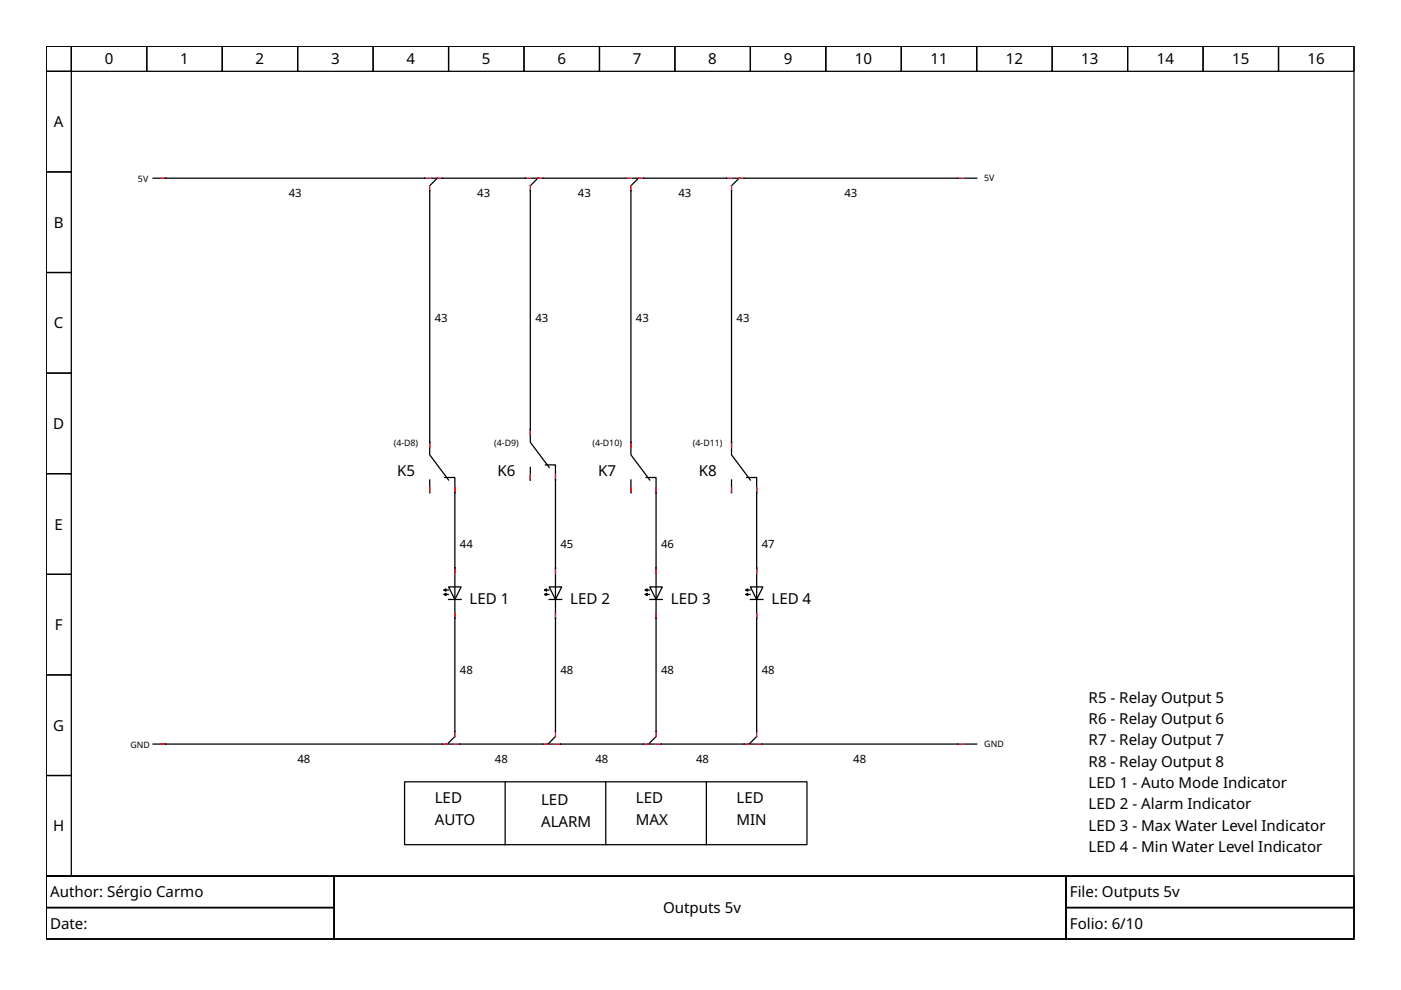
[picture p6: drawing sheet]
<svg xmlns="http://www.w3.org/2000/svg" width="297mm" height="210mm" viewBox="0 0 297 210" stroke-linecap="round" stroke-linejoin="round" font-family="sans-serif">
<g fill="none" stroke="#000" stroke-width=".27">
<path d="M9.8 9.8h277.3v176h-277.3zM9.8 9.8h5.3v5.3h-5.3zM9.8 15.1h5.3v21.4h-5.3zM15.1 9.8h16v5.3h-16zM31.1 9.8h16v5.3h-16zM47.1 9.8h16v5.3h-16zM63.1 9.8h16v5.3h-16zM79.1 9.8h16v5.3h-16zM95.1 9.8h16v5.3h-16zM111.1 9.8h16v5.3h-16zM127.1 9.8h16v5.3h-16zM143.1 9.8h16v5.3h-16z"/>
<path d="M159.1 9.8h16v5.3h-16zM175.1 9.8h16v5.3h-16zM191.1 9.8h16v5.3h-16zM207.1 9.8h16v5.3h-16zM223.1 9.8h16v5.3h-16zM239.1 9.8h16v5.3h-16zM255.1 9.8h16v5.3h-16zM271.1 9.8h16v5.3h-16zM9.8 36.5h5.3v21.3h-5.3zM32.5 37.8h57.5M91.4 37.8h1.6M92.7 37.8l-1.6 1.6"/>
<path d="M93.8 37.8h17.6M112.7 37.8h1.6M114 37.8l-1.6 1.6M115.1 37.8h17.6M134 37.8h1.6M135.4 37.8l-1.6 1.6M136.4 37.8h17.6M155.4 37.8h1.6M156.7 37.8l-1.6 1.6M157.8 37.8h45.3M204.4 37.8h2.7M9.8 57.8h5.3v21.3h-5.3z"/>
<path d="M91.1 40.5v55.9l4 5.4M112.4 40.5v53.3l4 5.3M133.8 40.5v55.9l4 5.4M155.1 40.5v55.9l4 5.4M9.8 79.1h5.3v21.3h-5.3zM112.4 99.1v2.7M115.6 98.6h2.2v56.5M9.8 100.4h5.3v21.4h-5.3zM91.1 101.8v2.6M94.3 101.2h2.1v53.9M133.8 101.8v2.6M137 101.2h2.1v53.9"/>
<path d="M155.1 101.8v2.6M158.3 101.2h2.1v53.9M9.8 121.8h5.3v21.3h-5.3zM94.6 126h.4M94.6 125.1h.4M95.1 124.4h2.7l-1.4 2.7zM95.1 127.1h2.7M115.9 126h.5M115.9 125.1h.5M116.4 124.4h2.7l-1.3 2.7zM116.4 127.1h2.7M137.2 126h.5"/>
<path d="M137.2 125.1h.5M137.8 124.4h2.6l-1.3 2.7zM137.8 127.1h2.6M158.6 126h.4M158.6 125.1h.4M159.1 124.4h2.7l-1.4 2.7zM159.1 127.1h2.7M9.8 143.1h5.3v21.3h-5.3zM32.5 157.8h61.3M94.6 157.8h1.6M96.4 156.2l-1.6 1.6M97.5 157.8h17.6"/>
<path d="M115.9 157.8h1.6M117.8 156.2l-1.6 1.6M118.8 157.8h17.6M137.2 157.8h1.6M139.1 156.2l-1.6 1.6M140.2 157.8h17.6M158.6 157.8h1.6M160.4 156.2l-1.6 1.6M161.5 157.8h41.6M204.4 157.8h2.7M9.8 164.4h5.3v21.4h-5.3zM85.8 165.8h85.3v13.3h-85.3z"/>
<path d="M107.1 165.8v13.3M128.4 165.8v13.3M149.8 165.8v13.3M9.8 185.8h277.3v13.3h-277.3zM9.8 185.8h61v6.6h-61zM9.8 192.4h61v6.7h-61zM70.8 185.8h155.2v13.3h-155.2zM226 185.8h61.1v6.6h-61.1zM226 192.4h61.1v6.7h-61.1z"/>
</g>
<g fill="none" stroke="#f00" stroke-width=".27">
<path d="M34.1 37.8h1M90 37.8h1.1M91.1 39.4v1.1M92.7 37.8h1.1M111.4 37.8h1M112.4 39.4v1.1M114 37.8h1.1M132.7 37.8h1.1M133.8 39.4v1.1M135.4 37.8h1M154 37.8h1.1M155.1 39.4v1.1"/>
<path d="M156.7 37.8h1.1M203.1 37.8h1.1M91.1 93.8v1M112.4 91.1v1.1M133.8 93.8v1M155.1 93.8v1M91.1 103.4v1M96.4 103.4v1M112.4 100.7v1.1M117.8 100.7v1.1M133.8 103.4v1M139.1 103.4v1"/>
<path d="M155.1 103.4v1M160.4 103.4v1M96.4 120.4v1.1M96.4 130v1.1M117.8 120.4v1.1M117.8 130v1.1M139.1 120.4v1.1M139.1 130v1.1M160.4 120.4v1.1M160.4 130v1.1M34.1 157.8h1M93.8 157.8h1"/>
<path d="M96.4 155.1v1.1M96.4 157.8h1.1M115.1 157.8h1.1M117.8 155.1v1.1M117.8 157.8h1M136.4 157.8h1.1M139.1 155.1v1.1M139.1 157.8h1.1M157.8 157.8h1M160.4 157.8h1.1M160.4 155.1v1.1M203.1 157.8h1.1"/>
</g>
<g fill="none" stroke="#00f" stroke-width=".27">
<path d="M35.1 37.8h.1M90 37.8h.1M93.8 37.8h.1M111.4 37.8h.1M115.1 37.8h.1M132.7 37.8h.1M136.4 37.8h.1M154 37.8h.1M157.8 37.8h.1M203.1 37.8h.1M91.1 40.5h.1M112.4 40.5h.1"/>
<path d="M133.8 40.5h.1M155.1 40.5h.1M91.1 93.8h.1M112.4 91.1h.1M133.8 93.8h.1M155.1 93.8h.1M91.1 104.4h.1M96.4 104.4h.1M112.4 101.8h.1M117.8 101.8h.1M133.8 104.4h.1M139.1 104.4h.1"/>
<path d="M155.1 104.4h.1M160.4 104.4h.1M96.4 120.4h.1M96.4 131.1h.1M117.8 120.4h.1M117.8 131.1h.1M139.1 120.4h.1M139.1 131.1h.1M160.4 120.4h.1M160.4 131.1h.1M35.1 157.8h.1M93.8 157.8h.1"/>
<path d="M96.4 155.1h.1M97.5 157.8h.1M115.1 157.8h.1M117.8 155.1h.1M118.8 157.8h.1M136.4 157.8h.1M139.1 155.1h.1M140.2 157.8h.1M157.8 157.8h.1M160.4 155.1h.1M161.5 157.8h.1M203.1 157.8h.1"/>
</g>
<path d="M94 125.1l.6-.3v.6zM94 126l.6-.2v.5zM115.4 125.1l.5-.3v.6zM115.4 126l.5-.2v.5zM136.7 125.1l.5-.3v.6zM136.7 126l.5-.2v.5zM158 125.1l.6-.3v.6zM158 126l.6-.2v.5z" fill="#000" stroke="#000" stroke-width=".21"/>
<g font-size="3.2">
<text x="22.2" y="13.7">0</text>
<text x="38.2" y="13.7">1</text>
<text x="54.2" y="13.7">2</text>
<text x="70.2" y="13.7">3</text>
<text x="86.2" y="13.7">4</text>
<text x="102.2" y="13.7">5</text>
<text x="118.2" y="13.7">6</text>
<text x="134.2" y="13.7">7</text>
<text x="150.2" y="13.7">8</text>
<text x="166.2" y="13.7">9</text>
<text x="181.3" y="13.7">10</text>
<text x="197.3" y="13.7">11</text>
<text x="213.3" y="13.7">12</text>
<text x="229.3" y="13.7">13</text>
<text x="245.2" y="13.7">14</text>
<text x="261.2" y="13.7">15</text>
<text x="277.2" y="13.7">16</text>
<text x="11.4" y="27">A</text>
<text x="11.4" y="48.3">B</text>
<text x="11.4" y="69.6">C</text>
<text x="11.3" y="91">D</text>
<text x="84.2" y="101">K5</text>
<text x="105.5" y="101">K6</text>
<text x="126.8" y="101">K7</text>
<text x="148.2" y="101">K8</text>
<text x="11.6" y="112.3">E</text>
<text x="99.6" y="128">LED 1</text>
<text x="120.9" y="128">LED 2</text>
<text x="142.2" y="128">LED 3</text>
<text x="163.6" y="128">LED 4</text>
<text x="11.6" y="133.6">F</text>
<text x="230.8" y="149">R5 - Relay Output 5</text>
<text x="11.3" y="155">G</text>
<text x="230.8" y="153.5">R6 - Relay Output 6</text>
<text x="230.8" y="158">R7 - Relay Output 7</text>
<text x="230.8" y="162.6">R8 - Relay Output 8</text>
<text x="230.8" y="167.1">LED 1 - Auto Mode Indicator</text>
<text x="92.2" y="170.3">LED</text>
<text x="114.7" y="170.7">LED</text>
<text x="134.8" y="170.3">LED</text>
<text x="156.2" y="170.3">LED</text>
<text x="230.8" y="171.6">LED 2 - Alarm Indicator</text>
<text x="11.3" y="176.3">H</text>
<text x="92.2" y="174.8">AUTO</text>
<text x="114.7" y="175.3">ALARM</text>
<text x="134.8" y="174.8">MAX</text>
<text x="156.2" y="174.8">MIN</text>
<text x="230.8" y="176.2">LED 3 - Max Water Level Indicator</text>
<text x="230.8" y="180.7">LED 4 - Min Water Level Indicator</text>
<text x="10.6" y="190.3">Author: Sérgio Carmo</text>
<text x="226.8" y="190.3">File: Outputs 5v</text>
<text x="10.6" y="197">Date:</text>
<text x="140.6" y="193.6">Outputs 5v</text>
<text x="226.8" y="197">Folio: 6/10</text>
</g>
<g font-size="2.4">
<text x="61.2" y="41.8">43</text>
<text x="101.2" y="41.8">43</text>
<text x="122.5" y="41.8">43</text>
<text x="143.9" y="41.8">43</text>
<text x="179.1" y="41.8">43</text>
<text x="92.2" y="68.2">43</text>
<text x="113.5" y="68.2">43</text>
<text x="134.8" y="68.2">43</text>
<text x="156.2" y="68.2">43</text>
<text x="97.5" y="116.2">44</text>
<text x="118.8" y="116.2">45</text>
<text x="140.2" y="116.2">46</text>
<text x="161.5" y="116.2">47</text>
<text x="97.5" y="142.8">48</text>
<text x="118.8" y="142.8">48</text>
<text x="140.2" y="142.8">48</text>
<text x="161.5" y="142.8">48</text>
<text x="63.1" y="161.8">48</text>
<text x="104.9" y="161.8">48</text>
<text x="126.3" y="161.8">48</text>
<text x="147.6" y="161.8">48</text>
<text x="180.9" y="161.8">48</text>
</g>
<g font-size="1.9">
<text x="29.3" y="38.6">5V</text>
<text x="208.7" y="38.3">5V</text>
<text x="83.5" y="94.6">(4-D8)</text>
<text x="104.8" y="94.6">(4-D9)</text>
<text x="125.6" y="94.6">(4-D10)</text>
<text x="146.9" y="94.6">(4-D11)</text>
<text x="27.7" y="158.6">GND</text>
<text x="208.7" y="158.3">GND</text>
</g>
</svg>
